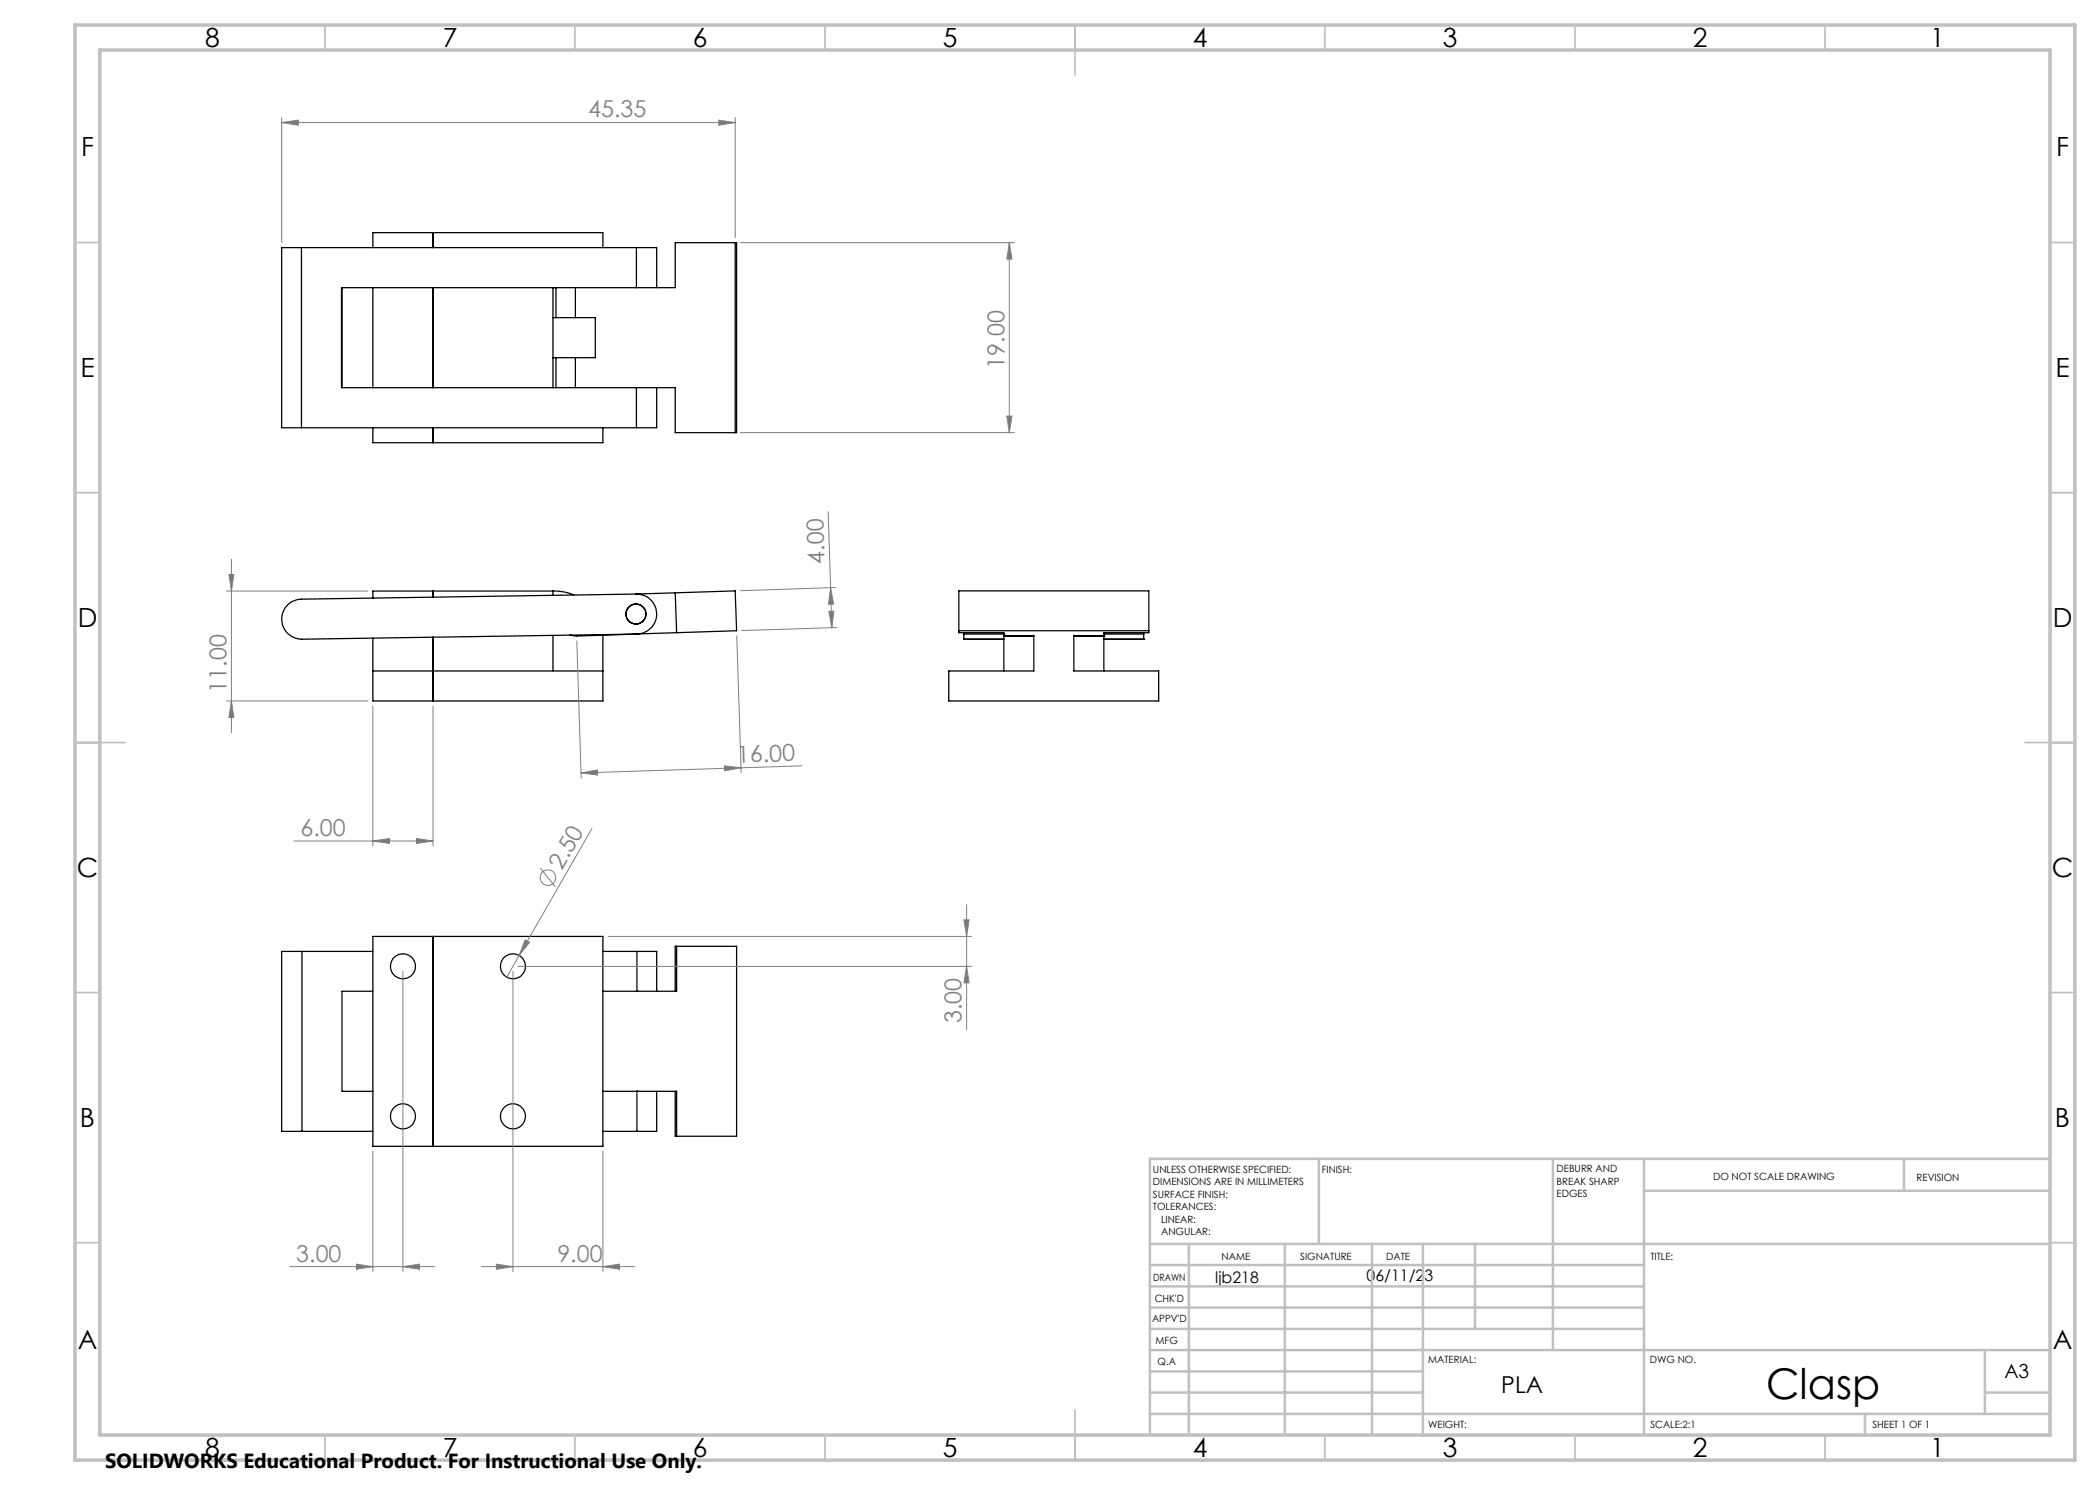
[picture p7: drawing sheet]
<svg xmlns="http://www.w3.org/2000/svg" width="420mm" height="297mm" viewBox="0 0 420 297" stroke-linecap="round" stroke-linejoin="round" font-family="sans-serif">
<g fill="none" stroke="#000" stroke-width=".25">
<path d="M60.3 49.5h-4v36h4M60.3 49.5v36M60.3 49.5h67M68.3 57.5h66.7v-9h12.3v38h-12.3v-9h-66.7zM68.4 57.5v20M74.6 49.5v-3h46v3M74.6 57.5v20M86.6 46.5v3M86.6 57.5v20M110.6 57.5v20M111.2 57.5v6M115.1 57.5v6"/>
<path d="M127.3 49.5h4v8M127.3 49.5v8M147 48.5v38M110.6 63.5h8.5v8h-8.5M111.2 71.5v6M115.1 71.5v6M127.3 77.5v8M131.3 77.5v8h-4M60.3 85.5h67M74.6 85.5v3h46v-3M86.6 85.5v3M86.6 118.2v1.2"/>
<path d="M110.6 118.2l2.6 .3 1.6 .5M110.6 118.2h-36v1.4M110.6 118.2v.9M135 118.6l.3 7.9M135 118.6l12-.4 .3 7.9-19.7 .7M135 118.6l-7.9 .2M57.4 121.1a4.1 4.1 0 0 1 2.9-1.3l67-1a4 4 0 0 1 4 4 4 4 0 0 1-3.9 4l-67 1a4 4 0 0 1-3.7-2.3 4 4 0 0 1 .7-4.4zM74.6 134.2h46M86.6 127.4v12.8M110.6 127.1v7.1M120.6 127v13.2h-46v-12.6M127.3 126.8l-12 .4-1.3-.2"/>
<path d="M191.8 126.1h38M192.8 126.5v.3M192.8 127.8h.1M192.8 127.8h8M192.8 126.8h8M192.8 126.8v1M200.8 126.8h.1M200.8 127.2h.1M200.8 134.2v-7.7h-9v-8.3h38v8.3h-9v7.7M200.8 127.2h6M206.8 127v7.2h-17v6h41.9v-6h-16.9v-7.2M214.8 127.2h6"/>
<path d="M220.8 126.8h.1M220.8 127.2h.1M220.8 127.8h7.9M220.8 126.8h7.9M228.7 126.5v.3M228.7 127.8h.1M228.7 126.8v1M60.4 190.3h-4.1v36h4.1M60.4 190.3v36M60.4 190.3h14.2M74.6 187.3h46v42h-46zM74.6 198.3h-6.2v20h6.2"/>
<path d="M86.6 187.3v42M120.6 190.3h6.8M127.4 190.3h3.9v8M127.4 190.3v8M135 198.3v-9h12.3v38h-12.3v-9M135.3 189.3v9h-14.7M120.6 218.3h14.7v9M127.4 218.3v8M131.3 218.3v8h-3.9M60.4 226.3h14.2M120.6 226.3h6.8"/>
<circle cx="127.2" cy="122.8" r="2.01"/>
<circle cx="127.2" cy="122.8" r="2"/>
<circle cx="80.6" cy="193.2" r="2.5"/>
<circle cx="102.6" cy="193.3" r="2.49"/>
<circle cx="80.6" cy="223.3" r="2.51"/>
<circle cx="102.6" cy="223.3" r="2.5"/>
</g>
<g fill="none" stroke="#808080" stroke-width=".2">
<path d="M56.3 24.5l3.4-.5v1zM56.3 23.5v25M56.3 24.5h90.7M143.8 24l3.2 .5-3.2 .5zM147 23.5v24M148.1 48.5h54.8M201.9 48.5l.5 3.3h-1zM201.9 48.5v38M148.1 86.5h54.8M201.4 83.2h1l-.5 3.3zM45.3 118.2h28.3M45.8 114.9h1l-.5 3.3z"/>
<path d="M46.3 111.9v34.6M165.6 102.3l.5 15.2M166.1 117.5l.6 3.3-1 .1zM166.1 117.5l.3 8.1M167.1 117.5l-19 .6M115.4 128.2l.8 27.4M147.4 127.2l.8 27.3M165.8 122.3l1-.1-.4 3.4zM167.4 125.5l-19.1 .6M45.3 140.2h28.3M46.3 140.2l.5 3.3h-1zM74.6 141.2v28"/>
<path d="M86.6 141.2v28M116.2 154.6l3.3-.6v1zM144.9 153.2l3.3 .4-3.3 .6zM160.4 153.2l-44.2 1.4M58.8 168.2h27.8M74.6 168.2l3.3-.5v1zM83.3 167.7l3.3 .5-3.3 .5zM108.1 173.6l3 3.8M118.4 165.7l-14.6 25.4M80.6 194.3v60M102.6 194.3v60M103.6 193.3h90.7"/>
<path d="M103.8 191.1l-2.4 4.3M105 188l.9 .5-2.1 2.6zM121.6 187.3h72.7M192.8 184h1l-.5 3.3zM193.3 193.3l.5 3.3h-1zM193.3 180.9v25M74.6 230.3v24M120.6 230.3v24M58 253.3h28.9M71.3 252.8l3.3 .5-3.3 .6zM80.6 253.3l3.3-.5v1.1zM96.2 253.3h30.7"/>
<path d="M99.3 252.8l3.3 .5-3.3 .6zM120.6 253.3l3.3-.5v1.1z"/>
<circle cx="109.6" cy="175.5" r="1.56"/>
</g>
<g fill="none" stroke="#c0c0c0" stroke-width=".35">
<path d="M65 5v5M115 5v5M165 5v5M215 5v10M265 5v5M315 5v5M365 5v5M15 48.5h5M410 48.5h5M15 98.5h5M410 98.5h5M15 148.5h10"/>
<path d="M405 148.5h10M15 198.5h5M410 198.5h5M15 248.5h5M410 248.5h5M65 287v5M115 287v5M165 287v5M215 282v10M265 287v5M315 287v5M365 287v5"/>
</g>
<g fill="none" stroke="#c0c0c0" stroke-width=".5">
<path d="M263.8 231.8v17M310.6 231.8v38.2M328.8 231.8v55.2M328.8 238.2h81.2M380.8 231.8v6.4M410 231.8h-180v55.2M230 248.8h180M230 257.3h98.8M230 253h98.8M237.8 248.8v38.2M257 248.8v38.2M274.4 248.8v38.2"/>
<path d="M284.6 248.8v38.2M295 248.8v17M230 265.8h98.8M230 261.5h98.8M230 278.5h54.6M230 274.3h54.6M230 270h180M397 278.5h13M397 270v12.8M230 282.8h180M373 282.8v4.2"/>
</g>
<path d="M15 5h400v287h-400zM20 10h390v277h-390z" fill="none" stroke="#c0c0c0" stroke-width=".7"/>
<g fill="#808080">
<path d="M105 188l.9 .5-2.1 2.6z"/>
<path d="M80.6 253.3l3.3-.5v1.1zM71.3 252.8l3.3 .5-3.3 .6z"/>
<path d="M74.6 168.2l3.3-.5v1zM83.3 167.7l3.3 .5-3.3 .5zM56.3 24.5l3.4-.5v1zM143.8 24l3.2 .5-3.2 .5zM99.3 252.8l3.3 .5-3.3 .6zM120.6 253.3l3.3-.5v1.1z"/>
<path d="M116.2 154.6l3.3-.6v1zM144.9 153.2l3.3 .4-3.3 .6z"/>
<path d="M201.4 83.2h1l-.5 3.3zM201.9 48.5l.5 3.3h-1zM193.3 193.3l.5 3.3h-1zM192.8 184h1l-.5 3.3z"/>
<path d="M45.8 114.9h1l-.5 3.3zM46.3 140.2l.5 3.3h-1z"/>
<path d="M166.1 117.5l.6 3.3-1 .1zM165.8 122.3l1-.1-.4 3.4z"/>
</g>
<text font-size="8.5" x="353.2" y="279.7">Clasp</text>
<g font-size="5.3">
<text x="41" y="9.5">8</text>
<text x="88.5" y="9.5">7</text>
<text x="138.5" y="9.5">6</text>
<text x="188.5" y="9.5">5</text>
<text x="238.5" y="9.5">4</text>
<text x="288.5" y="9.5">3</text>
<text x="338.5" y="9.5">2</text>
<text x="386" y="9.5">1</text>
<text x="16.2" y="31.2">F</text>
<text x="411.2" y="31.2">F</text>
<text x="16.1" y="75.5">E</text>
<text x="411.1" y="75.5">E</text>
<text x="15.5" y="125.5">D</text>
<text x="410.5" y="125.5">D</text>
<text x="15.4" y="175.5">C</text>
<text x="410.4" y="175.5">C</text>
<text x="16" y="225.5">B</text>
<text x="411" y="225.5">B</text>
<text x="15.5" y="269.7">A</text>
<text x="410.5" y="269.7">A</text>
<text x="41" y="291.5">8</text>
<text x="88.5" y="291.5">7</text>
<text x="138.5" y="291.5">6</text>
<text x="188.5" y="291.5">5</text>
<text x="238.5" y="291.5">4</text>
<text x="288.5" y="291.5">3</text>
<text x="338.5" y="291.5">2</text>
<text x="386" y="291.5">1</text>
</g>
<g font-size="4.7" fill="#808080">
<text x="117.7" y="23.5">45.35</text>
<text x="200.9" y="73.7" transform="rotate(-90 200.9 73.7)">19.00</text>
<text x="165" y="112.7" transform="rotate(-92 165 112.7)">4.00</text>
<text x="45.3" y="138.5" transform="rotate(-90 45.3 138.5)">11.00</text>
<text x="147.4" y="152.6" transform="rotate(-2 147.4 152.6)">16.00</text>
<text x="60.1" y="167.2">6.00</text>
<text x="112.4" y="174.1" transform="rotate(-60 112.4 174.1)">2.50</text>
<text x="192.3" y="204.6" transform="rotate(-90 192.3 204.6)">3.00</text>
<text x="59.3" y="252.3">3.00</text>
<text x="111.5" y="252.3">9.00</text>
</g>
<text font-size="4.7" x="300.3" y="278.5">PLA</text>
<text font-size="4.1" x="21" y="293.7">SOLIDWORKS Educational Product. For Instructional Use Only.</text>
<text font-size="3.9" x="400.9" y="275.5">A3</text>
<g font-size="3.2">
<text x="243.1" y="256.6">ljb218</text>
<text x="273.3" y="256.2">06/11/23</text>
</g>
<g font-size="2">
<text x="230.6" y="234.6">UNLESS OTHERWISE SPECIFIED:</text>
<text x="230.6" y="237.1">DIMENSIONS ARE IN MILLIMETERS</text>
<text x="230.6" y="239.6">SURFACE FINISH:</text>
<text x="264.4" y="234.6">FINISH:</text>
<text x="311.3" y="234.5">DEBURR AND</text>
<text x="311.3" y="237">BREAK SHARP</text>
<text x="311.3" y="239.5">EDGES</text>
<text x="342.6" y="236">DO NOT SCALE DRAWING</text>
<text x="383.3" y="236.2">REVISION</text>
<text x="230.6" y="242.1">TOLERANCES:</text>
<text x="232.2" y="244.6">LINEAR:</text>
<text x="232.2" y="247.1">ANGULAR:</text>
<text x="244.3" y="252">NAME</text>
<text x="260" y="251.9">SIGNATURE</text>
<text x="277.2" y="251.9">DATE</text>
<text x="330.1" y="251.9">TITLE:</text>
<text x="230.6" y="256.1">DRAWN</text>
<text x="230.9" y="260.3">CHK'D</text>
<text x="230.4" y="264.4">APPV'D</text>
<text x="231.1" y="268.8">MFG</text>
<text x="231.5" y="273">Q.A</text>
<text x="285.6" y="272.5">MATERIAL:</text>
<text x="330" y="272.5">DWG NO.</text>
<text x="285.6" y="285.5">WEIGHT:</text>
<text x="330.1" y="285.6">SCALE:2:1</text>
<text x="374.5" y="285.6">SHEET 1 OF 1</text>
</g>
</svg>
